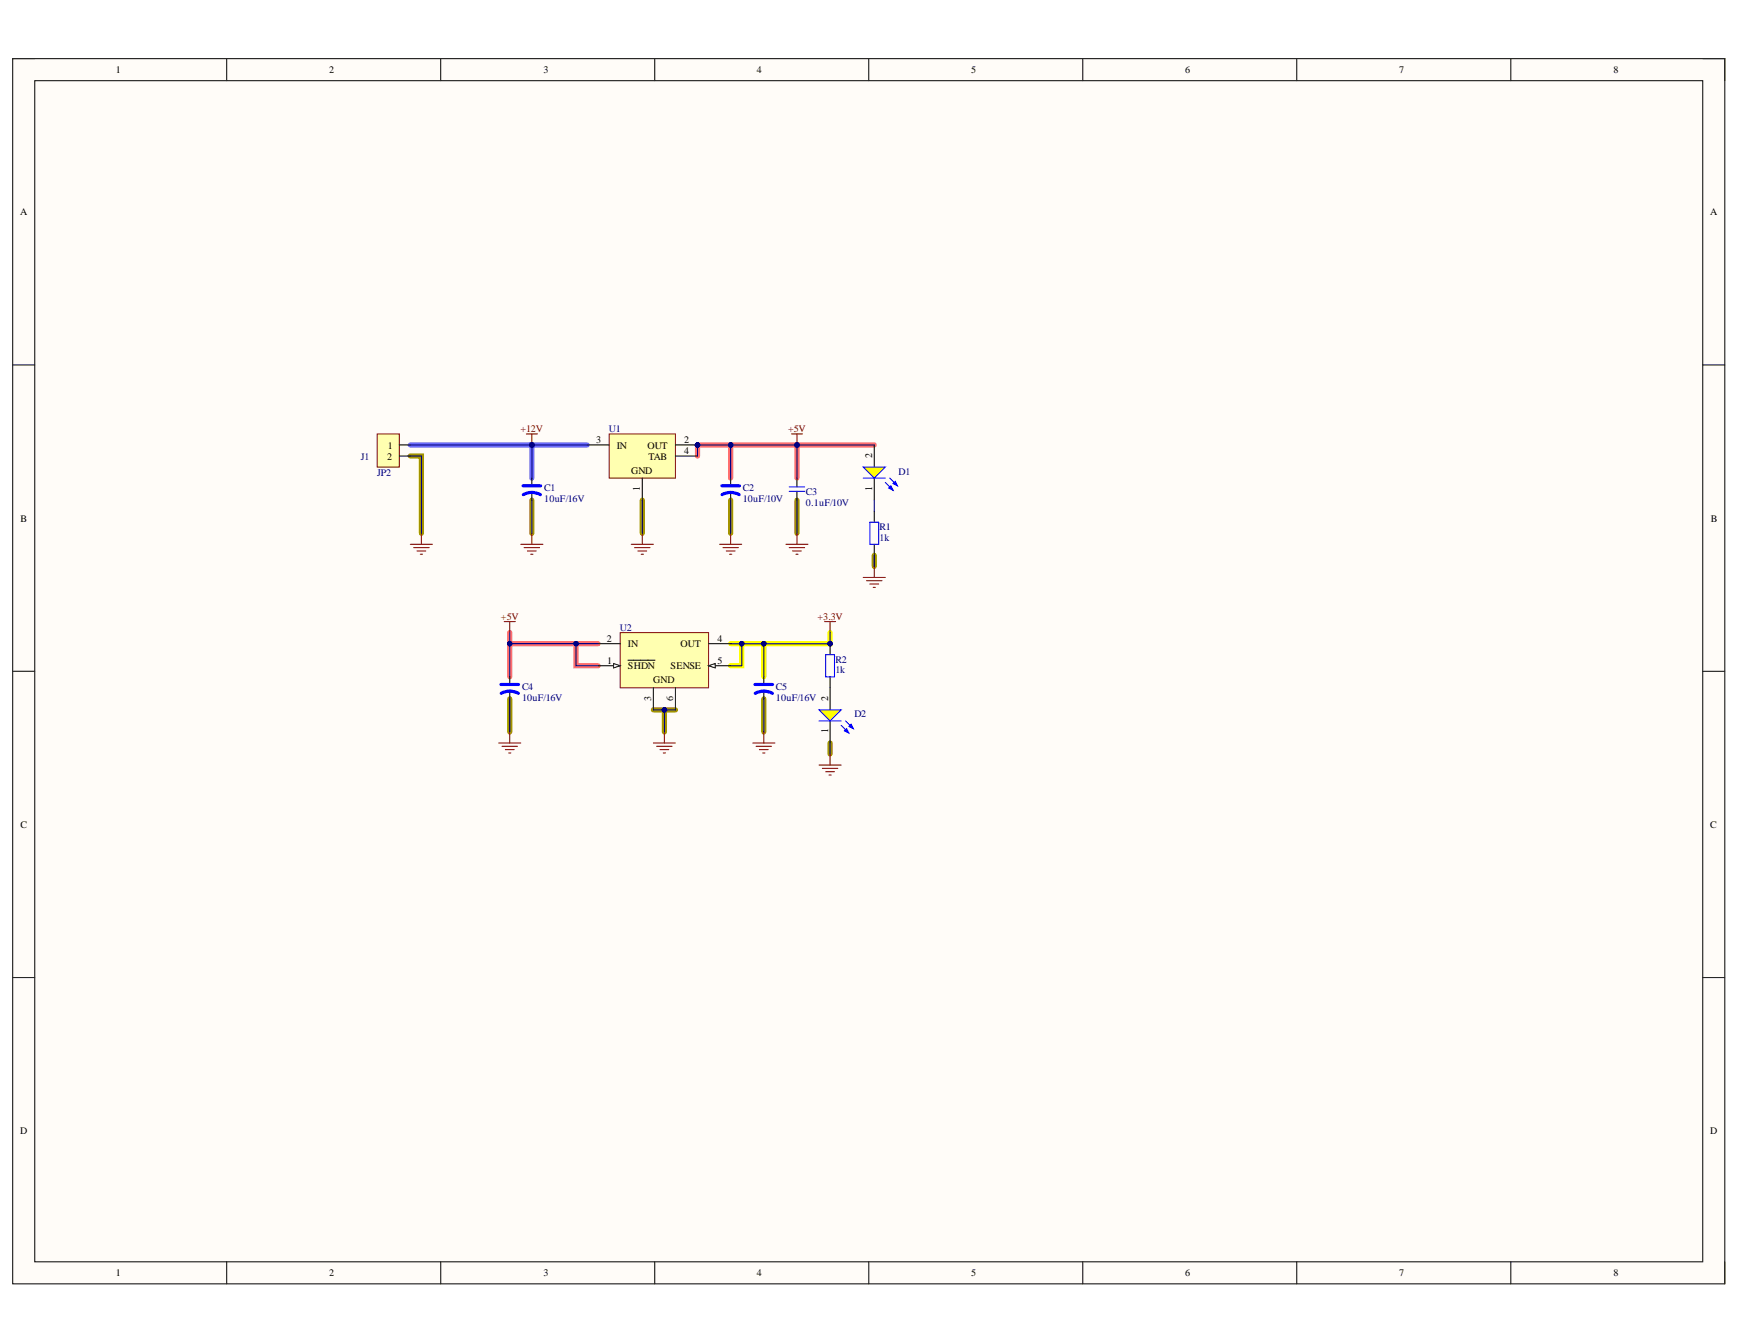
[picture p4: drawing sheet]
<svg xmlns="http://www.w3.org/2000/svg" width="279mm" height="216mm" viewBox="0 0 279 216" stroke-linecap="round" stroke-linejoin="round" font-family="sans-serif">
<path d="M2 9.4h275v196.8h-275z" fill-rule="evenodd" fill="#fffcf8"/>
<path d="M2 9.4h275v196.8h-275z" fill="none" stroke="#000" stroke-width=".16"/>
<path d="M5.6 13h267.8v189.7h-267.8z" fill-rule="evenodd" fill="#fffcf8"/>
<g fill="none" stroke="#000" stroke-width=".16">
<path d="M2 9.4h3.6M5.6 13h267.8v189.7h-267.8zM36.4 9.4v3.6M70.8 9.4v3.6M105.1 9.4v3.6M139.5 9.4v3.6M173.9 9.4v3.6M208.2 9.4v3.6M242.6 9.4v3.6M273.4 9.4h3.6v3.6M2 58.6h3.6M273.4 58.6h3.6"/>
<path d="M2 107.8h3.6M273.4 107.8h3.6M2 157h3.6M273.4 157h3.6M36.4 202.7v3.5M70.8 202.7v3.5M105.1 202.7v3.5M139.5 202.7v3.5M173.9 202.7v3.5M208.2 202.7v3.5M242.6 202.7v3.5M277 202.7v3.5"/>
</g>
<path d="M65.9 73.3h1.8v12.4M85.4 80.3v5.4M103.1 80.3v5.4M117.3 80.3v5.4M128 80.3v5.4M140.4 89.2v1.8M81.9 112.3v5.3M104.9 114h3.6M106.7 114v3.6M122.6 112.3v5.3M133.3 119.4v1.7" fill="none" stroke="#a49300" stroke-width=".85"/>
<path d="M117.3 103.4h1.8v3.5h-1.8M122.6 103.4v5.3M133.3 101.6v1.8h-14.2" fill="none" stroke="#ff0" stroke-width=".85"/>
<path d="M117.3 71.5v5.3M128 71.5v5.3M140.4 71.5h-28.4v1.8M81.9 101.6v7.1M81.9 103.4h14.1M92.5 103.4v3.5h3.5" fill="none" stroke="#ff6e6e" stroke-width=".85"/>
<path d="M65.9 71.5h19.5M94.3 71.5h-8.9v5.3" fill="none" stroke="#6e6eff" stroke-width=".85"/>
<path d="M99.6 101.6h14.2v8.9h-14.2z" fill-rule="evenodd" fill="#ffffb0"/>
<path d="M99.6 101.6h14.2v8.9h-14.2z" fill="none" stroke="#800000" stroke-width=".16"/>
<path d="M96 106.9h3.6M104.9 110.5v3.5M108.5 110.5v3.5" fill="none" stroke="#000" stroke-width=".17"/>
<path d="M98.5 106.6l1.1 .3-1.1 .4z" fill="#f8fcff"/>
<path d="M98.5 106.6l1.1 .3-1.1 .4z" fill="none" stroke="#000" stroke-width=".16"/>
<path d="M96 103.4h3.6M100.8 106.1h4.4M113.8 103.4h3.5M113.8 106.9h3.5" fill="none" stroke="#000" stroke-width=".17"/>
<path d="M113.8 106.9l1-.3v.7z" fill="#f8fcff"/>
<path d="M113.8 106.9l1-.3v.7z" fill="none" stroke="#000" stroke-width=".16"/>
<path d="M133.3 108.7v5.3M133.3 115.8v3.6" fill="none" stroke="#000" stroke-width=".17"/>
<path d="M132.6 105.2v3.5h1.4v-3.5" fill="none" stroke="#00f" stroke-width=".17"/>
<path d="M131.5 114h3.6l-1.8 1.8z" fill="#ff0"/>
<path d="M131.5 114h3.6l-1.8 1.8zM135.1 116.5l1.2 1.3M135.8 115.8l1.2 1.2" fill="none" stroke="#00f" stroke-width=".17"/>
<path d="M135.9 117l.4 .8-.7-.4z" fill="#00f"/>
<path d="M135.9 117l.4 .8-.7-.4z" fill="none" stroke="#00f" stroke-width=".17"/>
<path d="M136.3 116.7l.4-.4 .3 .7z" fill="#00f"/>
<path d="M126.7 78.2h2.5M126.7 78.9h2.5M131.5 115.8h3.6M136.3 116.7l.4-.4 .3 .7z" fill="none" stroke="#00f" stroke-width=".17"/>
<path d="M85.4 76.8v1.1M85.4 79.3v1M128 76.8v1.4M128 78.9v1.4" fill="none" stroke="#000" stroke-width=".17"/>
<path d="M84 78h2.8M84 79.5a2.81 2.81 0 0 1 2.8 0" fill="none" stroke="#00f" stroke-width=".51"/>
<circle cx="112" cy="71.5" r=".36" fill="#000080"/>
<circle cx="112" cy="71.5" r=".36" fill="none" stroke="#000080" stroke-width=".16"/>
<path d="M97.8 69.7h10.7v7.1h-10.7z" fill-rule="evenodd" fill="#ffffb0"/>
<path d="M97.8 69.7h10.7v7.1h-10.7z" fill="none" stroke="#800000" stroke-width=".16"/>
<path d="M94.3 71.5h3.5M108.5 71.5h3.5" fill="none" stroke="#000" stroke-width=".17"/>
<circle cx="112" cy="71.5" r=".36" fill="#000080"/>
<circle cx="112" cy="71.5" r=".36" fill="none" stroke="#000080" stroke-width=".16"/>
<path d="M103.1 76.8v3.5M108.5 73.3h3.5M117.3 76.8v1.1M117.3 79.3v1M140.4 71.5v3.5" fill="none" stroke="#000" stroke-width=".17"/>
<path d="M115.9 78h2.8M116 79.5a2.82 2.82 0 0 1 2.7 0" fill="none" stroke="#00f" stroke-width=".51"/>
<path d="M142.2 77.5l1.2 1.2M142.9 76.8l1.2 1.2" fill="none" stroke="#00f" stroke-width=".17"/>
<path d="M142.7 78.4l.3-.4 .4 .7z" fill="#00f"/>
<path d="M142.7 78.4l.3-.4 .4 .7z" fill="none" stroke="#00f" stroke-width=".17"/>
<path d="M143.4 77.7l.4-.4 .3 .7z" fill="#00f"/>
<path d="M143.4 77.7l.4-.4 .3 .7zM139.7 83.9h1.4v3.5h-1.4z" fill="none" stroke="#00f" stroke-width=".17"/>
<path d="M140.4 82.1v1.8M140.4 87.4v1.8" fill="none" stroke="#000" stroke-width=".17"/>
<g fill="none" stroke="#800000" stroke-width=".17">
<path d="M84.5 69.7h1.8M85.4 69.7v1.8M83.6 87.4h3.6M84.2 88h2.4M84.7 88.5h1.4M85.2 89h.4M85.4 85.7v1.7M101.4 87.4h3.5M101.9 88h2.5M102.4 88.5h1.4M103 89h.3M103.1 85.7v1.7"/>
<path d="M115.6 87.4h3.5M116.1 88h2.5M116.6 88.5h1.4M117.2 89h.3M117.3 85.7v1.7M126.2 87.4h3.5M126.7 88h2.5M127.3 88.5h1.4M127.8 89h.3M128 85.7v1.7M138.6 92.8h3.6M139.1 93.3h2.5"/>
<path d="M139.7 93.8h1.4M140.2 94.4h.4M140.4 91v1.8"/>
</g>
<circle cx="85.4" cy="71.5" r=".36" fill="#000080"/>
<circle cx="85.4" cy="71.5" r=".36" fill="none" stroke="#000080" stroke-width=".16"/>
<path d="M127.1 69.7h1.8M128 69.7v1.8" fill="none" stroke="#800000" stroke-width=".17"/>
<circle cx="128" cy="71.5" r=".36" fill="#000080"/>
<circle cx="128" cy="71.5" r=".36" fill="none" stroke="#000080" stroke-width=".16"/>
<g fill="none" stroke="#800000" stroke-width=".17">
<path d="M81 99.9h1.7M81.9 99.9v1.7M132.4 99.9h1.8M133.3 99.9v1.7M80.1 119.4h3.5M80.6 119.9h2.5M81.9 117.6v1.8M104.9 119.4h3.6M105.4 119.9h2.5M106.7 117.6v1.8M120.9 119.4h3.5M121.4 119.9h2.5"/>
<path d="M122.6 117.6v1.8M81.1 120.4h1.5M81.7 121h.3M106 120.4h1.4M106.5 121h.4M121.9 120.4h1.5M122.5 121h.3M131.5 122.9h3.6M132 123.4h2.5M132.6 124h1.4M133.1 124.5h.4M133.3 121.1v1.8"/>
</g>
<path d="M81.9 108.7v1.1M81.9 111.2v1.1M122.6 108.7v1.1M122.6 111.2v1.1" fill="none" stroke="#000" stroke-width=".17"/>
<path d="M80.4 110h2.9M80.5 111.4a2.84 2.84 0 0 1 2.7 0M121.2 110h2.9M121.3 111.4a2.84 2.84 0 0 1 2.7 0" fill="none" stroke="#00f" stroke-width=".51"/>
<path d="M81.9 112.3v5.3M117.3 103.4h1.8v3.5h-1.8" fill="none" stroke="#000080" stroke-width=".17"/>
<circle cx="119.1" cy="103.4" r=".35" fill="#000080"/>
<circle cx="119.1" cy="103.4" r=".35" fill="none" stroke="#000080" stroke-width=".16"/>
<path d="M133.3 101.6v1.8h-14.2" fill="none" stroke="#000080" stroke-width=".17"/>
<circle cx="119.1" cy="103.4" r=".35" fill="#000080"/>
<circle cx="119.1" cy="103.4" r=".35" fill="none" stroke="#000080" stroke-width=".16"/>
<circle cx="122.6" cy="103.4" r=".35" fill="#000080"/>
<circle cx="122.6" cy="103.4" r=".35" fill="none" stroke="#000080" stroke-width=".16"/>
<path d="M122.6 103.4v5.3" fill="none" stroke="#000080" stroke-width=".17"/>
<circle cx="122.6" cy="103.4" r=".35" fill="#000080"/>
<circle cx="122.6" cy="103.4" r=".35" fill="none" stroke="#000080" stroke-width=".16"/>
<path d="M92.5 103.4v3.5h3.5" fill="none" stroke="#000080" stroke-width=".17"/>
<circle cx="92.5" cy="103.4" r=".35" fill="#000080"/>
<circle cx="92.5" cy="103.4" r=".35" fill="none" stroke="#000080" stroke-width=".16"/>
<path d="M94.3 71.5h-8.9v5.3M140.4 89.2v1.8" fill="none" stroke="#000080" stroke-width=".17"/>
<circle cx="85.4" cy="71.5" r=".36" fill="#000080"/>
<circle cx="85.4" cy="71.5" r=".36" fill="none" stroke="#000080" stroke-width=".16"/>
<path d="M112 71.5v1.8M85.4 80.3v5.4M103.1 80.3v5.4" fill="none" stroke="#000080" stroke-width=".17"/>
<circle cx="112" cy="71.5" r=".36" fill="#000080"/>
<circle cx="112" cy="71.5" r=".36" fill="none" stroke="#000080" stroke-width=".16"/>
<path d="M117.3 71.5v5.3M117.3 80.3v5.4M128 80.3v5.4M140.4 80.3v1.8" fill="none" stroke="#000080" stroke-width=".17"/>
<circle cx="117.3" cy="71.5" r=".36" fill="#000080"/>
<circle cx="117.3" cy="71.5" r=".36" fill="none" stroke="#000080" stroke-width=".16"/>
<path d="M128 71.5v5.3" fill="none" stroke="#000080" stroke-width=".17"/>
<circle cx="128" cy="71.5" r=".36" fill="#000080"/>
<circle cx="128" cy="71.5" r=".36" fill="none" stroke="#000080" stroke-width=".16"/>
<path d="M112 71.5h28.4" fill="none" stroke="#000080" stroke-width=".17"/>
<circle cx="112" cy="71.5" r=".36" fill="#000080"/>
<circle cx="112" cy="71.5" r=".36" fill="none" stroke="#000080" stroke-width=".16"/>
<circle cx="117.3" cy="71.5" r=".36" fill="#000080"/>
<circle cx="117.3" cy="71.5" r=".36" fill="none" stroke="#000080" stroke-width=".16"/>
<circle cx="128" cy="71.5" r=".36" fill="#000080"/>
<circle cx="128" cy="71.5" r=".36" fill="none" stroke="#000080" stroke-width=".16"/>
<path d="M106.7 114v3.6M122.6 112.3v5.3M133.3 119.4v1.7" fill="none" stroke="#000080" stroke-width=".17"/>
<circle cx="106.7" cy="114" r=".35" fill="#000080"/>
<circle cx="106.7" cy="114" r=".35" fill="none" stroke="#000080" stroke-width=".16"/>
<path d="M60.6 69.7h3.5v5.3h-3.5z" fill-rule="evenodd" fill="#ffffb0"/>
<path d="M60.6 69.7h3.5v5.3h-3.5z" fill="none" stroke="#800000" stroke-width=".16"/>
<path d="M64.1 71.5h1.8M64.1 73.3h1.8" fill="none" stroke="#000" stroke-width=".17"/>
<path d="M65.9 87.4h3.5M66.4 88h2.5M67 88.5h1.4M67.5 89h.3M67.7 85.7v1.7" fill="none" stroke="#800000" stroke-width=".17"/>
<path d="M65.9 73.3h1.8v12.4M65.9 71.5h19.5" fill="none" stroke="#000080" stroke-width=".17"/>
<circle cx="85.4" cy="71.5" r=".36" fill="#000080"/>
<circle cx="85.4" cy="71.5" r=".36" fill="none" stroke="#000080" stroke-width=".16"/>
<path d="M104.9 114h3.6" fill="none" stroke="#000080" stroke-width=".17"/>
<circle cx="106.7" cy="114" r=".35" fill="#000080"/>
<circle cx="106.7" cy="114" r=".35" fill="none" stroke="#000080" stroke-width=".16"/>
<path d="M81.9 101.6v7.1" fill="none" stroke="#000080" stroke-width=".17"/>
<circle cx="81.9" cy="103.4" r=".35" fill="#000080"/>
<circle cx="81.9" cy="103.4" r=".35" fill="none" stroke="#000080" stroke-width=".16"/>
<path d="M81.9 103.4h14.1" fill="none" stroke="#000080" stroke-width=".17"/>
<circle cx="81.9" cy="103.4" r=".35" fill="#000080"/>
<circle cx="81.9" cy="103.4" r=".35" fill="none" stroke="#000080" stroke-width=".16"/>
<circle cx="92.5" cy="103.4" r=".35" fill="#000080"/>
<circle cx="92.5" cy="103.4" r=".35" fill="none" stroke="#000080" stroke-width=".16"/>
<text font-size="4.6" fill="#00f" x="140.1" y="79.4">PID101</text>
<text font-size="2.5" fill="#000080" x="133" y="104.7">PIR202</text>
<g font-size="1.6">
<text x="18.6" y="11.8">1</text>
<text x="52.9" y="11.8">2</text>
<text x="87.3" y="11.8">3</text>
<text x="121.5" y="11.8">4</text>
<text x="156" y="11.8">5</text>
<text x="190.3" y="11.8">6</text>
<text x="224.6" y="11.8">7</text>
<text x="259.1" y="11.8">8</text>
<text x="3.2" y="34.6">A</text>
<text x="274.6" y="34.6">A</text>
<text x="95.7" y="71.1">3</text>
<text x="109.9" y="71.1">2</text>
<text x="62.2" y="73.8">2</text>
<text x="62.3" y="72">1</text>
<text x="99" y="72">IN</text>
<text x="101.3" y="76.1">GND</text>
<text x="104" y="72">OUT</text>
<text x="104.1" y="73.8">TAB</text>
<text x="109.9" y="72.9">4</text>
<text x="140.1" y="73.6" transform="rotate(-90 140.1 73.6)">2</text>
<text x="3.3" y="83.8">B</text>
<text x="102.8" y="78.8" transform="rotate(-90 102.8 78.8)">1</text>
<text x="140.1" y="78.8" transform="rotate(-90 140.1 78.8)">1</text>
<text x="274.7" y="83.8">B</text>
<text x="97.4" y="103.1">2</text>
<text x="97.5" y="106.6">1</text>
<text x="100.8" y="107.5">SHDN</text>
<text x="100.8" y="103.9">IN</text>
<text x="107.7" y="107.5">SENSE</text>
<text x="109.3" y="103.9">OUT</text>
<text x="115.2" y="103.1">4</text>
<text x="115.2" y="106.6">5</text>
<text x="104.5" y="112.6" transform="rotate(-90 104.5 112.6)">3</text>
<text x="104.9" y="109.8">GND</text>
<text x="108.1" y="112.6" transform="rotate(-90 108.1 112.6)">6</text>
<text x="133" y="112.6" transform="rotate(-90 133 112.6)">2</text>
<text x="133" y="117.8" transform="rotate(-90 133 117.8)">1</text>
<text x="3.3" y="133">C</text>
<text x="274.6" y="133">C</text>
<text x="3.2" y="182.1">D</text>
<text x="274.6" y="182.1">D</text>
<text x="18.6" y="205">1</text>
<text x="52.9" y="205">2</text>
<text x="87.3" y="205">3</text>
<text x="121.5" y="205">4</text>
<text x="156" y="205">5</text>
<text x="190.3" y="205">6</text>
<text x="224.6" y="205">7</text>
<text x="259.1" y="205">8</text>
</g>
<g font-size="1.6" fill="#800000">
<text x="83.6" y="69.3">+12V</text>
<text x="126.5" y="69.3">+5V</text>
<text x="80.4" y="99.5">+5V</text>
<text x="131.3" y="99.5">+3.3V</text>
</g>
<g font-size="1.6" fill="#000080">
<text x="97.8" y="69.3">U1</text>
<text x="57.9" y="73.8">J1</text>
<text x="60.6" y="76.4">JP2</text>
<text x="144.3" y="76.3">D1</text>
<text x="87.4" y="78.9">C1</text>
<text x="87.4" y="80.7">10uF/16V</text>
<text x="119.3" y="78.9">C2</text>
<text x="119.3" y="80.7">10uF/10V</text>
<text x="129.4" y="79.5">C3</text>
<text x="129.4" y="81.3">0.1uF/10V</text>
<text x="141.3" y="85.2">R1</text>
<text x="141.3" y="86.9">1k</text>
<text x="99.6" y="101.3">U2</text>
<text x="134.1" y="106.5">R2</text>
<text x="83.8" y="110.9">C4</text>
<text x="83.8" y="112.6">10uF/16V</text>
<text x="124.6" y="110.9">C5</text>
<text x="124.6" y="112.6">10uF/16V</text>
<text x="134.1" y="108.2">1k</text>
<text x="137.2" y="115.3">D2</text>
</g>
</svg>
